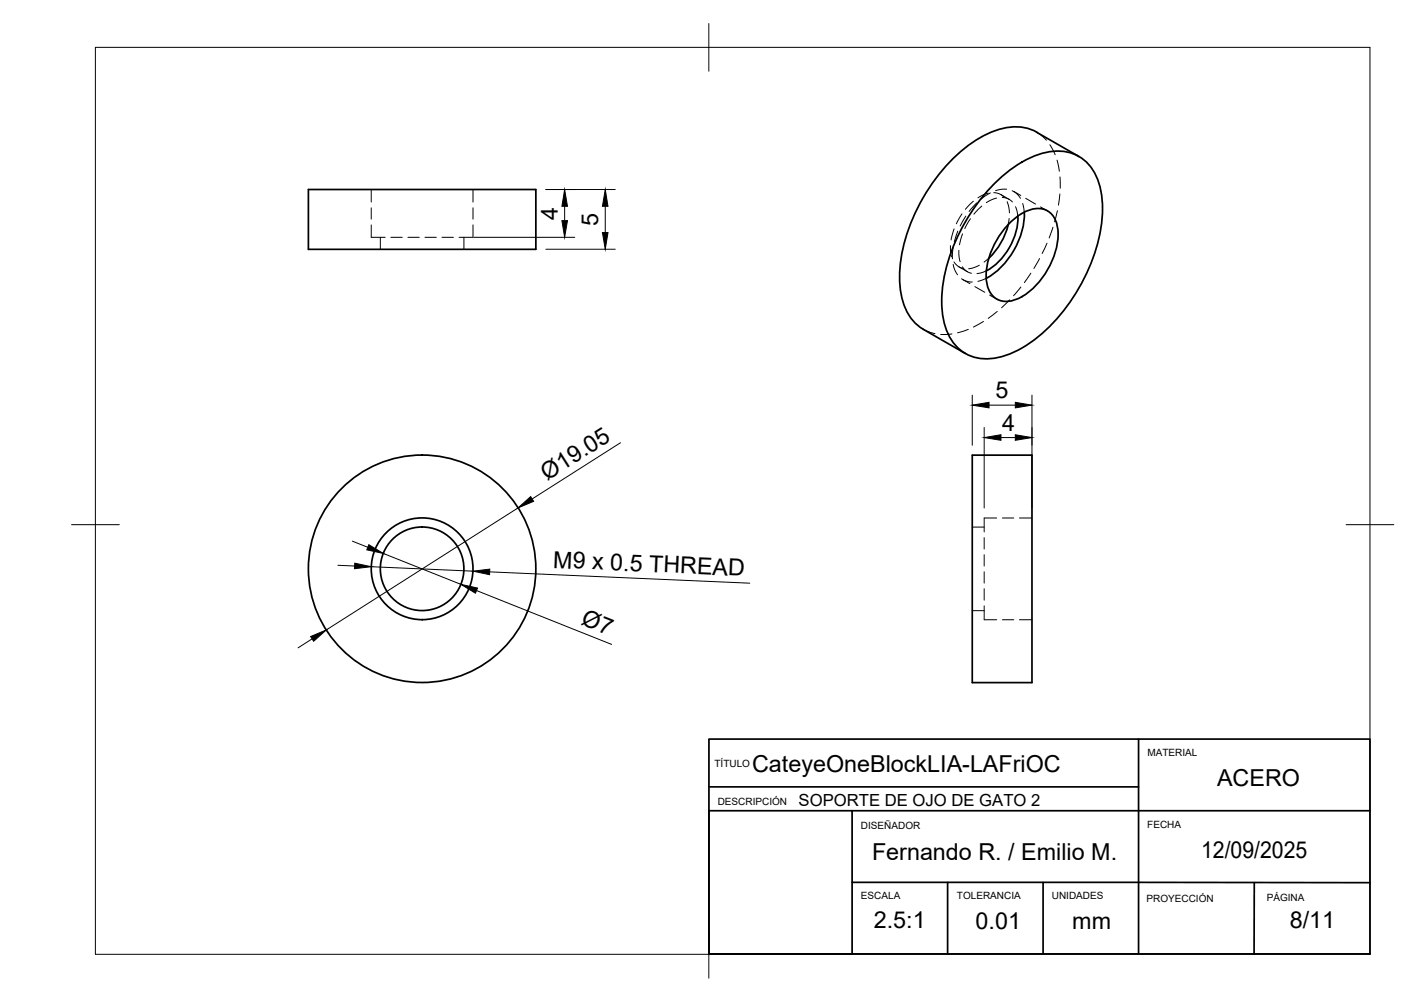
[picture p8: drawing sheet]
<svg xmlns="http://www.w3.org/2000/svg" width="297mm" height="210mm" viewBox="0 0 297 210" stroke-linecap="round" stroke-linejoin="round" font-family="sans-serif">
<!-- layer: Visible -->
<g fill="none" stroke="#000" stroke-width=".36">
<path d="M64.6 39.7h47.6v12.5h-47.6zM208.5 38.2a21.7 21.7 0 0 1 11.8-6.5 8.8 8.8 0 0 1 10 6.9 25.5 25.5 0 0 1-1.4 15.7 37.2 37.2 0 0 1-14.8 18.6 13.4 13.4 0 0 1-10.2 1.9 9.6 9.6 0 0 1-6.3-8.2 30.6 30.6 0 0 1 4.1-19.3 39.2 39.2 0 0 1 6.8-9.1zM217.1 27.7l8.9 5.1M217.2 27.7a11.1 11.1 0 0 0-10.5 .4 34.8 34.8 0 0 0-15.3 17.2 27.6 27.6 0 0 0-2.4 17.4 9.8 9.8 0 0 0 4.4 6.3l8.8 5.1M211.2 47.1a14.5 14.5 0 0 1-4 7M211.4 46.8a9.1 9.1 0 0 1 6.5-3.1 4.2 4.2 0 0 1 3.7 4.2 16 16 0 0 1-8.5 14.7 4.3 4.3 0 0 1-6.5-3.7 15.9 15.9 0 0 1 4.8-12.1zM213.2 45.3a13.4 13.4 0 0 1-6.6 11.4M214.6 44.5a16.3 16.3 0 0 1-8 13.8M203.7 95.3h12.5v47.7h-12.5z"/>
<circle cx="88.4" cy="119.2" r="23.8"/>
<circle cx="88.4" cy="119.2" r="8.8"/>
<circle cx="88.4" cy="119.1" r="10.7"/>
</g>
<!-- layer: Hidden -->
<g fill="none" stroke="#000" stroke-width=".21">
<path d="M77.8 39.7v2.6M99.1 39.7v2.6M210.9 39.6l-1.2 .1-1.1 .2M212 40a3.6 3.6 0 0 1 1.8 1.5M217.1 27.7l2.1 1.7M219.9 30.3l1.1 2.1M221.4 33.5l.5 2.4M222 37.1l.1 2.3M77.8 47.1v2.6h2.9M77.8 43.5v2.4M79.7 49.7v2.5M81.9 49.7h2.4"/>
<path d="M85.4 49.7h2.4M89 49.7h2.4M92.6 49.7h2.4M97.2 49.7v2.5M99.1 47.1v2.6h-2.9M99.1 43.5v2.4M199.1 51.4v1.4l.2 1M199.7 51.9l-.2 2.3M199.7 55.4l.3 1.1 .6 1.1M199.8 54.9l.1 .1a3 3 0 0 0 1.8 1.2M199.9 48l-.7 2.3M200.6 48.4l-.7 2.3"/>
<path d="M200.9 52.5v1.4l.2 .9M200.9 55.9l1.8 1M201.4 58.4l.9 .5 1.4 .2M201.5 44.8l-1.2 2.1M201.6 55.9l.1 .1a2.89 2.89 0 0 0 1.8 1.2M201.6 49l-.6 2.3M201.7 58.6l1.5 .8M202.3 45.3l-1.2 2M203.3 45.8l-1.2 2.1M203.9 42.2l-1.7 1.7M204.6 42.5l-1.6 1.8M205.1 55.6l-.9 .4-1.3 .3"/>
<path d="M205.7 43.2l-1.7 1.7M206.6 58.3l-1.7 .6M206.6 56.7l-1.9 .6M207 40.5l-.9 .3-1.2 .6M207.2 54.1l-1.1 .8M207.5 40.4l-2 1.3M208.2 40.4h.1a2.95 2.95 0 0 1 2 .9M208.8 41.5l-.9 .3-1.3 .7M209.6 40.7l1.8 1.1M210 41.4l1.1 .2 1 .7M211 42.3l.3 1.3 .2 1M211.4 45.8l-.2 1.3"/>
<path d="M212.4 40.1l1.4 .9M212.7 43.3l.5 2M214.2 42.6l.4 1.9M214.9 41.5l2 1.2M215.9 57.2l-1.3 2M217.8 54.2l-1.2 2M218 43.3l1.4 .9M219.3 50.9l-1 2.2M220.6 47.6l-.8 2.2M221.5 44.1l-.6 2.4M222 40.6l-.3 2.4M193.4 69l2.5 .9"/>
<path d="M199.4 69.9l-2.4 .2M202.8 69l-2.2 .7M204.2 60l2.1 1.2M206 67.3l-2.1 1.2M207.3 61.8l1.5 .9M208.9 65.2l-1.9 1.5M211.5 62.8l-1.7 1.7M213.8 60.1l-1.5 1.8M203.7 110.4h2.5M206.2 112.6v2.4M206.2 116.2v2.4M206.2 119.8v2.3"/>
<path d="M208.8 108.5h-2.6v2.9M210 108.5h2.4M213.6 108.5h2.6M203.7 127.9h2.5M206.2 123.3v2.4M206.2 126.9v2.9h2.6M210 129.8h2.4M213.6 129.8h2.6"/>
</g>
<!-- layer: BORDER -->
<path d="M20 9.9h267v190h-267zM148.5 4.9v10M15 109.9h10M282 109.9h10M148.5 194.9v10" fill="none" stroke="#000" stroke-width=".21"/>
<!-- layer: TITLEBLOCK -->
<path d="M148.5 154.8h138.5v45h-138.5zM238.5 154.8v45M148.5 169.8h30v30h-30zM148.5 164.8h90M178.5 169.8h108.5M178.5 184.8l108.5 .1M198.5 184.8v15M218.5 184.8v15M262.7 184.9v15" fill="none" stroke="#000" stroke-width=".36"/>
<!-- layer: FD_Dimensions -->
<g fill="none" stroke="#000" stroke-width=".21">
<path d="M114.3 39.7h14.6M99.3 49.7h21.1M114.3 52.2h14.6M118.3 43.2v3M126.8 43.2v5.5M130 92.7l-18.5 11.8M203.7 82.8v10.5M206.2 89.5v16.9M207.2 84.9h5.5M209.7 91.7h3M216.2 82.8v23.6M70.8 118.4l3.5 .2"/>
<path d="M73.8 113.4l3.2 1.3M77.8 118.7l21.3 .9M80.3 115.9l16.3 6.5M102.6 119.8l54.5 2.4M108.5 106.4l-40.2 25.6M65.4 133.8l-3 1.9M99.8 123.7l28.3 11.3"/>
</g>
<g fill="#000" stroke="#000" stroke-width=".21">
<path d="M117.7 46.2h1.2l-.6 3.5zM118.3 39.7l.6 3.5h-1.2zM126.8 39.7l.6 3.5h-1.2zM126.2 48.7h1.2l-.6 3.5zM203.7 84.9l3.5-.6v1.1zM206.2 91.7l3.5-.6v1.1zM212.7 84.3l3.5 .6-3.5 .5zM212.7 91.1l3.5 .6-3.5 .5zM74.3 118l3.5 .7-3.5 .4zM77.3 114.1l3 1.8-3.5-.7zM99.1 119.6l3.5-.4v1.2zM108.5 106.4l2.7-2.4 .6 1z"/>
<path d="M65.1 133.3l3.2-1.3-2.6 2.3zM96.6 122.4l3.4 .8-.4 1.1z"/>
</g>
<g font-size="4.9">
<text x="116.9" y="46" transform="rotate(-90 116.9 46)">4</text>
<text x="125.3" y="47.3" transform="rotate(-90 125.3 47.3)">5</text>
<text x="208.6" y="83.4">5</text>
<text x="209.9" y="90.3">4</text>
<text x="114.6" y="100.7" transform="rotate(-32 114.6 100.7)">Ø19.05</text>
<text x="115.8" y="118.9" transform="rotate(2 115.8 118.9)">M9 x 0.5 THREAD</text>
<text x="121.5" y="130.7" transform="rotate(22 121.5 130.7)">Ø7</text>
<text x="157.5" y="161.7">CateyeOneBlockLIA-LAFriOC</text>
<text x="255" y="164.8">ACERO</text>
<text x="251.6" y="179.7">12/09/2025</text>
<text x="182.7" y="180.1">Fernando R. / Emilio M.</text>
<text x="183" y="194.4">2.5:1</text>
<text x="204.4" y="194.5">0.01</text>
<text x="224.6" y="194.6">mm</text>
<text x="270.2" y="194.5">8/11</text>
</g>
<text font-size="3.5" x="167.3" y="168.8">SOPORTE DE OJO DE GATO 2</text>
<g font-size="2.1">
<text x="149.7" y="160.6">TÍTULO</text>
<text x="240.3" y="158.3">MATERIAL</text>
<text x="150.3" y="168.7">DESCRIPCIÓN</text>
<text x="180.3" y="173.7">DISEÑADOR</text>
<text x="240.3" y="173.4">FECHA</text>
<text x="180.3" y="188.4">ESCALA</text>
<text x="200.4" y="188.4">TOLERANCIA</text>
<text x="220.3" y="188.4">UNIDADES</text>
<text x="240.2" y="188.9">PROYECCIÓN</text>
<text x="265.3" y="188.7">PÁGINA</text>
</g>
</svg>
